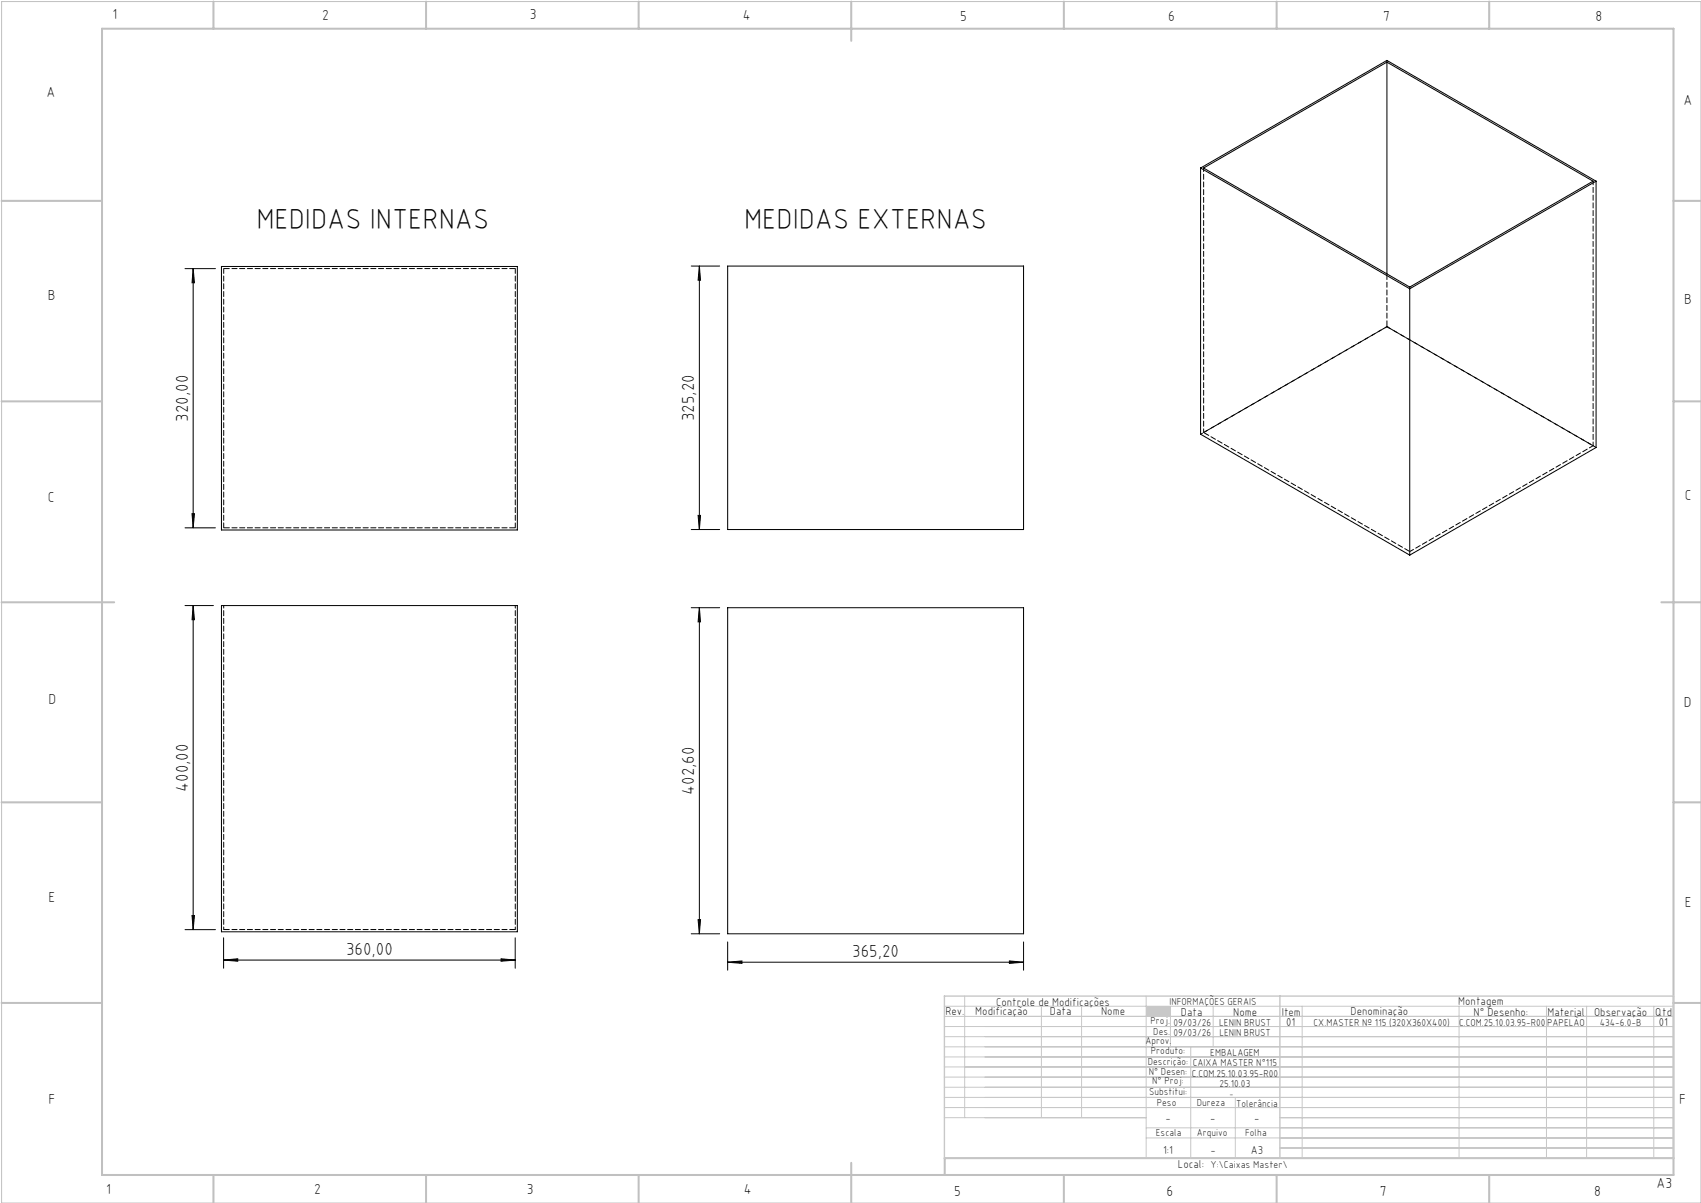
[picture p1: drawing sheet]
<svg xmlns="http://www.w3.org/2000/svg" width="420mm" height="297mm" viewBox="0 0 420 297" stroke-linecap="round" stroke-linejoin="round" font-family="sans-serif">
<path d="M.4 .4h419.6v296.6h-419.6z" fill="none" stroke="#c0c0c0" stroke-width=".25"/>
<g fill="none" stroke="#c0c0c0" stroke-width=".5">
<path d="M25.2 7.1h388v283h-388zM52.7 .4v6.7M105.2 .4v6.7M157.7 .4v6.7M210.2 .4v9.7M262.7 .4v6.7M315.2 .4v6.7M367.7 .4v6.7M.4 49.6h24.8M413.2 49.6h6.8M.4 99.1h24.8M413.2 99.1h6.8"/>
<path d="M.4 148.7h27.8M410.2 148.7h9.8M.4 198.1h24.8M413.2 198.1h6.8M.4 247.6h24.8M413.2 247.6h6.8M52.7 290.1v6.9M105.2 290.1v6.9M157.7 290.1v6.9M210.2 287.1v9.9M262.7 290.1v6.9M315.2 290.1v6.9"/>
<path d="M367.7 290.1v6.9M413.2 285.9h-179.9v4.2"/>
</g>
<g fill="none" stroke="#c3c8d2" stroke-width=".25">
<path d="M233.2 250.9h180M233.2 248.4h180M233.2 253.4h180M233.2 255.9h180M233.2 258.4h180M238.2 245.9v30M257.1 248.4v27.5M267.1 248.4v27.5M283 245.9v40M289 248.4v10M294 258.4v27.5M299.5 248.4v10"/>
<path d="M321.5 248.4v37.5M360.3 248.4v37.5M381.8 248.4v37.5M391.8 248.4v37.5M408.3 248.4v37.5M233.2 260.9h180M233.2 263.4h180M233.2 265.9h180M233.2 268.4h180M233.2 270.9h180M233.2 273.4h180M233.2 275.9h49.8"/>
<path d="M283 278.4h130.2M305 270.9v15M316 275.9h97.2M283 280.9h130.2M316 283.4h97.2"/>
</g>
<path d="M233.2 245.9h180v40h-180zM316 245.9v40" fill="none" stroke="#c3c8d2" stroke-width=".35"/>
<path d="M283 248.4h6v2.5h-6z" fill-rule="evenodd" fill="#c3c8d2"/>
<g fill="none" stroke="#000" stroke-width=".25">
<path d="M342.4 15.3v52.3M296.4 41.5v65.7l51.7 29.9M296.4 41.5l51.7 29.8M296.4 41.5l46-26.6 51.7 29.8M297.2 41.5l45.2-26.2 50.9 29.4-45.2 26.2zM394.1 44.7l-46 26.6M394.1 44.7v65.8l-46 26.6M45.7 66.3h7.5M47.7 66.3l.3 3.5h-.6zM47.7 66.3v64M54.7 65.8h73v65h-73zM170.7 65.7h7"/>
<path d="M172.7 65.7l.3 3.5h-.6zM172.7 65.7v65M179.7 65.7h73v65h-73zM348.1 71.3v65.8M45.7 130.3h7.5M47.4 126.8h.6l-.3 3.5zM170.7 130.7h7M172.4 127.2h.6l-.3 3.5zM45.7 149.5h7M47.7 149.5v80M47.7 149.5l.3 3.5h-.6zM54.7 149.5h73v80.5h-73z"/>
<path d="M170.7 150h7M172.7 150l.3 3.5h-.6zM172.7 150v80.5M179.7 150h73v80.5h-73zM45.7 229.5h7.5M47.4 226h.6l-.3 3.5zM55.2 237l3.5-.3v.6zM55.2 231.5v7.5M55.2 237h72M123.7 236.7l3.5 .3-3.5 .3zM127.2 231.5v7.5M170.7 230.5h7"/>
<path d="M172.4 227h.6l-.3 3.5zM179.7 237.6l3.5-.4v.6zM179.7 232.5v7M179.7 237.6h73M249.2 237.2l3.5 .4-3.5 .2zM252.7 232.5v7"/>
</g>
<g fill="#000">
<path d="M47.4 126.8h.6l-.3 3.5zM47.7 66.3l.3 3.5h-.6zM172.4 127.2h.6l-.3 3.5zM172.7 65.7l.3 3.5h-.6z"/>
<path d="M47.7 149.5l.3 3.5h-.6zM47.4 226h.6l-.3 3.5zM172.7 150l.3 3.5h-.6zM172.4 227h.6l-.3 3.5z"/>
<path d="M55.2 237l3.5-.3v.6zM123.7 236.7l3.5 .3-3.5 .3zM179.7 237.6l3.5-.4v.6zM249.2 237.2l3.5 .4-3.5 .2z"/>
</g>
<path d="M55.2 149.5v80M127.2 149.5v80" fill="none" stroke="#000" stroke-width=".25" stroke-dasharray="1.3 .6" stroke-dashoffset=".6"/>
<path d="M55.2 66.3h72M127.2 130.3h-72M55.2 229.5h72" fill="none" stroke="#000" stroke-width=".25" stroke-dasharray="1.3 .6" stroke-dashoffset="-.1"/>
<path d="M127.2 66.3v64M55.2 130.3v-64" fill="none" stroke="#000" stroke-width=".25" stroke-dasharray="1.3 .6" stroke-dashoffset=".1"/>
<path d="M342.4 14.9v.4M348.1 70.8v.5M342.4 80.7h.1" fill="none" stroke="#000" stroke-width=".25" stroke-dasharray="1.3 .6"/>
<path d="M342.4 67.6v13.1M297.2 106.8l50.9 29.4M393.4 110l-51-29.3" fill="none" stroke="#000" stroke-width=".25" stroke-dasharray="1.3 .6" stroke-dashoffset="-.2"/>
<path d="M297.2 41.5v65.3M393.4 44.7v65.3" fill="none" stroke="#000" stroke-width=".25" stroke-dasharray="1.3 .6" stroke-dashoffset=".4"/>
<path d="M342.4 80.7l-45.2 26.1M348.1 136.2l45.3-26.2" fill="none" stroke="#000" stroke-width=".25" stroke-dasharray="1.3 .6" stroke-dashoffset=".2"/>
<path d="M342.4 80.7l-45.9 26.5" fill="none" stroke="#000" stroke-width=".25" stroke-dasharray="1.3 .6" stroke-dashoffset=".8"/>
<path d="M394.1 110.5l-51.7-29.8" fill="none" stroke="#000" stroke-width=".25" stroke-dasharray="1.3 .6" stroke-dashoffset=".3"/>
<g font-size="7.1">
<text x="63.3" y="56.5">MEDIDAS INTERNAS</text>
<text x="183.7" y="56.5">MEDIDAS EXTERNAS</text>
</g>
<g font-size="4.3">
<text x="46.4" y="104.1" transform="rotate(-90 46.4 104.1)">320,00</text>
<text x="171.4" y="104" transform="rotate(-90 171.4 104)">325,20</text>
<text x="46.4" y="195.4" transform="rotate(-90 46.4 195.4)">400,00</text>
<text x="171.4" y="196.2" transform="rotate(-90 171.4 196.2)">402,60</text>
<text x="85.5" y="235.7">360,00</text>
<text x="210.4" y="236.2">365,20</text>
</g>
<g font-size="3.6">
<text x="27.8" y="4.8">1</text>
<text x="79.5" y="4.9">2</text>
<text x="130.8" y="4.8">3</text>
<text x="183.4" y="4.9">4</text>
<text x="237.1" y="5.1">5</text>
<text x="288.4" y="5.2">6</text>
<text x="341.5" y="5.1">7</text>
<text x="394" y="5.2">8</text>
<text x="11.5" y="24">A</text>
<text x="415.7" y="25.8">A</text>
<text x="11.8" y="74.1">B</text>
<text x="415.8" y="75.1">B</text>
<text x="11.8" y="124">C</text>
<text x="416" y="123.5">C</text>
<text x="12" y="173.7">D</text>
<text x="415.8" y="174.7">D</text>
<text x="12" y="222.6">E</text>
<text x="416" y="223.9">E</text>
<text x="12" y="272.6">F</text>
<text x="414.6" y="272.6">F</text>
<text x="409" y="293.3">A3</text>
<text x="26.2" y="294.8">1</text>
<text x="77.6" y="294.8">2</text>
<text x="130.1" y="294.8">3</text>
<text x="183.7" y="294.7">4</text>
<text x="235.6" y="295.2">5</text>
<text x="288" y="295.2">6</text>
<text x="340.7" y="295.2">7</text>
<text x="393.6" y="295.2">8</text>
</g>
<g font-size="2.9">
<text x="240.8" y="250.6">Modificação</text>
<text x="259.2" y="250.6">Data</text>
<text x="271.9" y="250.6">Nome</text>
<text x="290.9" y="288.4">Local:</text>
</g>
<g font-size="2.8">
<text x="233.4" y="250.6">Rev.</text>
<text x="246" y="248.4">Controle de Modificações</text>
<text x="291.6" y="250.8">Data</text>
<text x="304.5" y="250.8">Nome</text>
<text x="316.5" y="250.9">Item</text>
<text x="333.5" y="250.5">Denominação</text>
<text x="360.1" y="248.2">Montagem</text>
<text x="363.9" y="250.8">N° Desenho:</text>
<text x="382.1" y="250.8">Material</text>
<text x="393.6" y="250.8">Observação</text>
<text x="408.7" y="250.9">Qtd</text>
<text x="317.6" y="253.3">01</text>
<text x="409.6" y="253.3">01</text>
<text x="287.7" y="276.9">-</text>
<text x="298.8" y="276.9">-</text>
<text x="309.7" y="276.9">-</text>
<text x="287.2" y="284.8">1:1</text>
<text x="298.9" y="284.8">-</text>
<text x="308.8" y="284.8">A3</text>
</g>
<g font-size="2.5">
<text x="288.7" y="248.2">INFORMAÇÕES GERAIS</text>
<text x="282.8" y="257.8">Aprov.</text>
<text x="284.1" y="252.9">Proj.</text>
<text x="284.8" y="255.4">Des.</text>
<text x="289.7" y="255.8">09/03/26</text>
<text x="289.7" y="253.3">09/03/26</text>
<text x="301" y="253.3">LENIN BRUST</text>
<text x="301.1" y="255.8">LENIN BRUST</text>
<text x="324.3" y="253.3">CX.MASTER Nº 115 (320X360X400)</text>
<text x="360.3" y="253.3">C.COM.25.10.03.95-R00</text>
<text x="382" y="253.3">PAPELÃO</text>
<text x="395" y="253.3">434-6.0-B</text>
<text x="283.4" y="262.9">Descrição:</text>
<text x="284.2" y="260.3">Produto:</text>
<text x="294.5" y="263.3">CAIXA MASTER N°115</text>
<text x="298.8" y="260.7">EMBALAGEM</text>
<text x="283.7" y="265.4">N° Desen:</text>
<text x="284.5" y="267.7">N° Proj:</text>
<text x="294.3" y="265.9">C.COM.25.10.03.95-R00</text>
<text x="301.1" y="268.3">25.10.03</text>
<text x="283.7" y="270.4">Substitui:</text>
<text x="285.6" y="273">Peso</text>
<text x="295.5" y="273">Dureza</text>
<text x="305.2" y="273.3">Tolerância</text>
<text x="285.4" y="280.4">Escala</text>
<text x="295.5" y="280.4">Arquivo</text>
<text x="307.5" y="280.4">Folha</text>
<text x="298.9" y="288.4">Y:\Caixas Master\</text>
</g>
<text font-size="2.1" x="303.5" y="270.9">-</text>
</svg>
